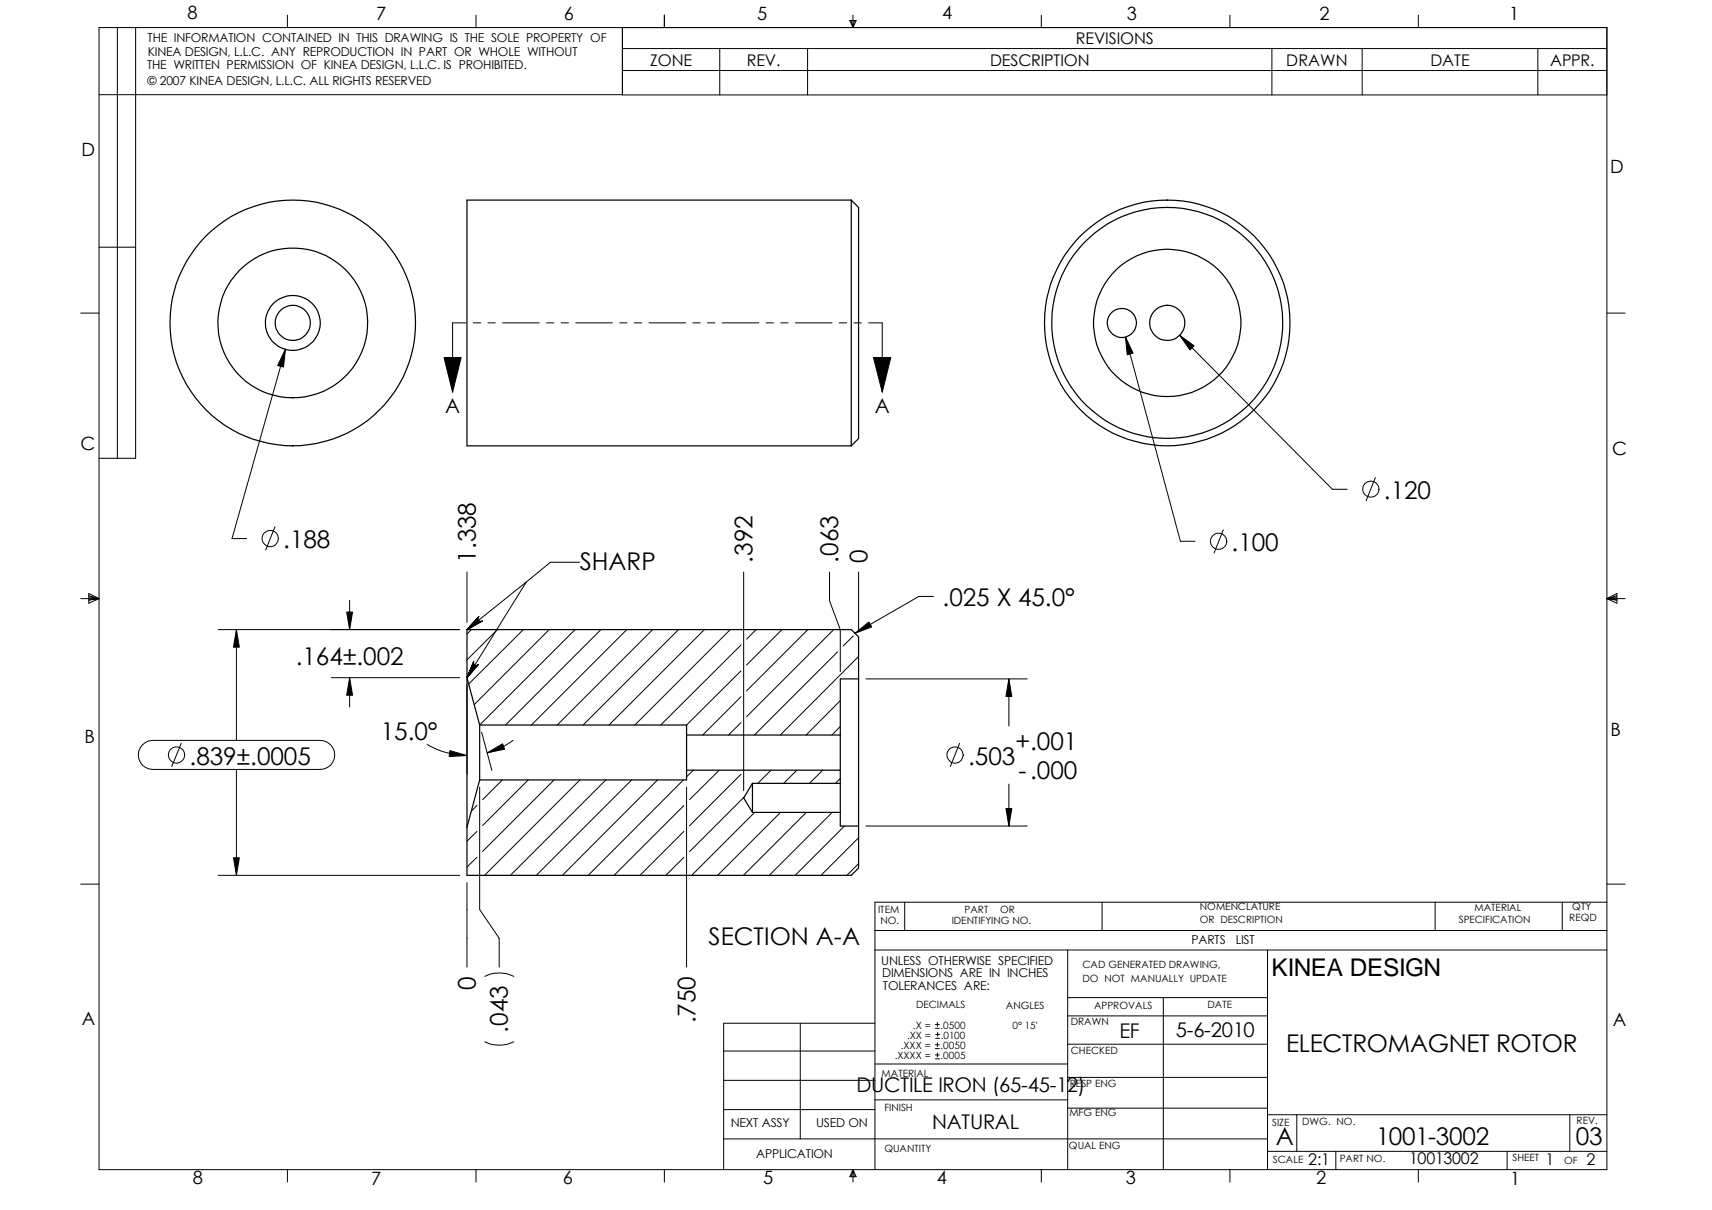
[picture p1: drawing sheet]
<svg xmlns="http://www.w3.org/2000/svg" width="297mm" height="210mm" viewBox="0 0 297 210" stroke-linecap="round" stroke-linejoin="round" font-family="sans-serif">
<g fill="none" stroke="#000" stroke-width=".17">
<path d="M17.2 16.4h90.8M17.2 4.8h261.6v198.1h-261.6zM20.4 4.8v74.7M23.5 4.8v74.7h-6.3M49.9 2.6v2.2M82.6 2.6v2.2M108 4.8v11.7h170.8M108 8.4h170.8M108 12.2h170.8M115.3 2.6v2.2M124.9 8.4v8.1M140.1 8.4v8.1"/>
<path d="M147.4 3.6h1.1l-.5 1.2zM147.7 3.6l.3 1.2M148 2.6v2.2M148.2 3.6l-.2 1.2M180.7 2.6v2.2M213.4 2.6v2.2M220.7 8.4v8.1M236.3 8.4v8.1M246.1 2.6v2.2M266.8 8.4v8.1M14 54.3h3.2M17.2 42.9h6.3"/>
<path d="M80.9 56h-2.4v12M82.1 56h1.3M84.7 56h1.2M87.2 56h6.4M94.8 56h1.3M97.4 56h1.2M99.9 56h6.4M107.5 56h1.3M110.1 56h1.2M112.6 56h6.4M120.2 56h1.3M122.8 56h1.2"/>
<path d="M125.3 56h6.4M132.9 56h1.3M135.5 56h1.2M138 56h6.4M145.6 56h1.3M148.2 56h1.2M150.7 56h2.4v12M195.3 58.5l1.3 2.8-1 .3zM195.3 58.5l9.5 35.4h2.5M204.7 58.2l2.5 1.8-.7 .7zM204.7 58.2l26.5 26.7h2.5M278.8 54.3h3.2"/>
<path d="M49.5 60.6l-.3 3.1-1-.3zM49.5 60.6l-9.2 32.8h2.5M77 62h3l-1.5 6zM151.5 62h3.1l-1.5 6zM47.7 91.4l-1.6 4M81 99.2v8.7M100.6 97.5h-5.1l-4.2 3.5M129 99.2v38M143.9 99.2v5l1.9 5v7.3M149 99.2v10M212.3 91.9l-1.7 4M238.6 82.8l-1.6 4.1"/>
<path d="M14 103.8h3.2M15.4 103.3l1.8 .5M15.4 103l1.8 .8-1.8 .8zM15.4 103.5l1.8 .3M17.2 103.8l-1.8 .3M37.8 109.2h42M41 109.2l.5 3.1h-1zM41 109.2v19.2M57.5 117.6h22.3M60.2 106.2h1l-.5 3zM60.7 117.6l.5 3h-1zM60.7 104.1v5.1"/>
<path d="M60.7 117.6v5M81 109.2l1.9-1.8 .1 .2zM81 109.2l2-1.6 .1 .1zM81 109.2l2.1-1.5 .1 .1zM81 109.2l2.2-1.4h.2zM81 109.2l2.6-1.4zM81 109.2l2.7-1.5zM81 118.8v15.4M81.8 109.2l-.8 .8M82.2 114.9l-1.2 2.7zM82.2 115v.2l-1.2 2.4zM82.2 114.7l-1.2 2.9z"/>
<path d="M82.2 115.2l.1 .1-1.3 2.3zM82.3 115.3l.2 .1-1.5 2.2zM82.5 115.4h.1l-1.6 2.2zM82.6 115.4h.2l-1.8 2.2zM82.8 115.4l.1-.1-1.9 2.3zM82.9 115.3l.2-.1-2.1 2.4zM82.9 107.2v.2l-1.9 1.8zM83 107.1l-2 2.1zM83.1 106.9l-2.1 2.3zM86.3 109.2l-5.3 5.3M90.8 109.2l-9.5 9.5M91.3 101l-10.3 8.2"/>
<path d="M91.3 101l-10.3 16.6M95.3 109.2l-13 13M99.8 109.2l-16.6 16.6M104.3 109.2l-16.6 16.6M108.8 109.2l-16.6 16.6M113.2 109.2l-16.5 16.6M117.7 109.2l-16.5 16.6M122.2 109.2l-16.5 16.6M126.7 109.2l-16.6 16.6M128.6 111.9l-14 13.9M128.6 116.4l-9.5 9.4M131.2 109.2l-1.7 1.7"/>
<path d="M135.7 109.2l-6.2 6.2M140.2 109.2l-10.7 10.6M144.6 109.2l-15.1 15.1M145.3 113.1l-14.4 14.4M148 110.3l-1.7 1.8M148.3 109.9l2.4-2 .6 .9zM149 109.2h.1M149 113.9l-13.6 13.6M150.2 117.8h28M162 103.5h-2.6l-11.1 6.4M175 117.8l.6 3h-1.1zM175 117.8v8.1"/>
<path d="M278.8 103.8h3.2M278.8 103.8l1.7-.8v1.6zM278.8 103.8l1.7 .3M280.5 103.3l-1.7 .5M280.5 103.5l-1.7 .3M24.7 129.2l1.2-.7 .6-.1h29a2.52 2.52 0 0 1 2.6 2.6 2.52 2.52 0 0 1-2.6 2.5h-29a2.52 2.52 0 0 1-2.3-1.6 2.52 2.52 0 0 1 .5-2.7zM31.5 128.9l-1.7 4.1M41 133.5v18.3M74.1 129.2a14.3 14.3 0 0 0 6.9 1.9M78.1 130.2l2.9 .9-3.1 .1zM82.8 139.7l-1 1M83.2 136.6v21.2l3.4 5v5"/>
<path d="M83.6 127l1.7 6.6M84.5 130.6l2.7-1.6 .3 1zM87.2 135.3l-3.5 3.4M89 128.4a13.8 13.8 0 0 1-4.5 2.2M91.6 135.3l-7.9 7.9M96.1 135.3l-12.4 12.4M100.6 135.3l-16.5 16.5M105.1 135.3l-16.5 16.5M109.6 135.3l-16.6 16.5M114.1 135.3l-16.5 16.5M118.6 135.3l-16.5 16.5M118.7 139.7l-12.2 12.1"/>
<path d="M119.1 136.6v31.2M120.3 133.6l-1.2 1.1M124.8 133.6l-5.2 5.1M128.6 125.3l-2.2 2.2M128.6 134.3l-9 9M128.6 120.9l-6.7 6.6M129.2 138.2l-9.6 9.5M133.8 133.6l-2.3 2.3M138.3 133.6l-2.3 2.3M142.7 133.6l-2.2 2.3M145.8 121.5l-5.9 6M145.8 126l-1.4 1.5"/>
<path d="M145.8 135l-.9 .9M166.5 128.9l-1.6 4.1M175 136v7.3M14 153.4h3.2M37.8 151.8h42M40.5 148.8h1l-.5 3zM81 153.1v14.7M82.8 144.2l-1.8 1.7M82.8 148.7l-1.8 1.7M118.7 144.2l-7.7 7.6M118.7 148.7l-3.2 3.1M130.9 140.9l-10.9 10.9"/>
<path d="M135.4 140.9l-10.9 10.9M139.9 140.9l-10.9 10.9M144.4 140.9l-10.9 10.9M146.5 143.3l-8.5 8.5M149 145.3l-6.6 6.5M149 149.8l-2.1 2M150.2 143.3h28M157 156.5v4.9M174.5 140.3h1.1l-.6 3zM191.2 156.5v4.9M249 156.5v4.9M271.1 156.5v4.9"/>
<path d="M278.8 153.4h3.2M278.8 156.5h-127v46.4M84.1 169.4a5.6 5.6 0 0 1 5.1 0M138.8 177.5v20.1M151.8 161.4h127M151.8 164.8h127M151.8 177.5h-26.2v25.4M162.3 178.4h.7M162.3 177.7h.7M162.3 179.5h.7M162.6 177.4v.7M162.7 179.1v.7"/>
<path d="M185.2 164.8v38.1M185.2 173.1h34.7M185.2 176.2h34.7M201.8 173.1v29.8M219.9 164.8v38.1M84.1 180.7a5.6 5.6 0 0 0 5.1 0M125.6 197.6h94.3M125.6 192.5h26.2M125.6 187.4h26.2M125.6 182.3h26.2M151.8 184.6h33.4M151.8 190.8h33.4"/>
<path d="M162.3 183.7h.7M162.3 183h.7M162.3 181.9h.7M162.3 181.2h.7M162.3 180.1h.7M162.6 180.9v.7M162.6 182.7v.6M185.2 192.2h34.7M185.2 181.1h34.7M185.2 186.9h34.7M219.9 193.4h58.9M219.9 199.7h58.9"/>
<path d="M225 193.4v6.3M231.8 199.7v3.2M261.5 199.7v3.2M272.4 193.4v6.3M49.9 202.9v2.2M82.6 202.9v2.2M115.3 202.9v2.2M148 202.9v2.2M148 202.9l.5 1.2h-1.1zM148 202.9l-.3 1.2M148 202.9l.2 1.2M180.7 202.9v2.2"/>
<path d="M213.4 202.9v2.2M246.1 202.9v2.2"/>
<circle cx="46.9" cy="93.4" r="1.41"/>
<circle cx="211.4" cy="93.9" r="1.41"/>
<circle cx="237.9" cy="84.9" r="1.4"/>
<circle cx="30.6" cy="131" r="1.41"/>
<circle cx="165.7" cy="131" r="1.43"/>
</g>
<g fill="none" stroke="#000" stroke-width=".21">
<path d="M147.7 34.7h-66.7v42.6h66.7M147.7 34.7l1.3 1.3v40.1l-1.3 1.2M147.7 34.7v42.6M81 117.6l2.2 8.2M81 109.2h66.7l1.3 1.3v40.1l-1.3 1.2h-66.7zM149 117.8h-3.2v25.5h3.2M83.2 125.8h35.9v9.5h-35.9M83.2 135.3l-2.2 8.2M83.2 125.8v9.5M119.1 127.5h26.7M119.1 133.6h26.7M130.6 135.9h15.2"/>
<path d="M130.6 135.9l-1.6 2.5 1.6 2.5M130.6 135.9v5M130.6 140.9h15.2"/>
<circle cx="50.8" cy="56" r="3"/>
<circle cx="50.8" cy="56" r="21.3"/>
<circle cx="50.8" cy="56" r="13"/>
<circle cx="50.8" cy="56" r="4.8"/>
<circle cx="194.6" cy="56" r="2.53"/>
<circle cx="202.5" cy="56" r="3"/>
<circle cx="202.5" cy="56" r="21.3"/>
<circle cx="202.5" cy="56" r="20"/>
<circle cx="202.5" cy="56" r="12.8"/>
</g>
<g fill="#000">
<path d="M195.3 58.5l1.3 2.8-1 .3zM204.7 58.2l2.5 1.8-.7 .7zM49.5 60.6l-.3 3.1-1-.3zM77 62h3l-1.5 6zM151.5 62h3.1l-1.5 6zM41 109.2l.5 3.1h-1zM60.7 117.6l.5 3h-1zM60.2 106.2h1l-.5 3zM82.2 114.7l-1.2 2.9zM82.2 114.9l-1.2 2.7zM82.2 115v.2l-1.2 2.4zM82.2 115.2l.1 .1-1.3 2.3z"/>
<path d="M82.3 115.3l.2 .1-1.5 2.2zM82.5 115.4h.1l-1.6 2.2zM82.6 115.4h.2l-1.8 2.2zM82.8 115.4l.1-.1-1.9 2.3zM82.9 115.3l.2-.1-2.1 2.4zM83.1 106.9l-2.1 2.3zM83 107.1l-2 2.1zM82.9 107.2v.2l-1.9 1.8zM81 109.2l1.9-1.8 .1 .2zM81 109.2l2-1.6 .1 .1zM81 109.2l2.1-1.5 .1 .1zM81 109.2l2.2-1.4h.2z"/>
<path d="M81 109.2l2.6-1.4zM81 109.2l2.7-1.5zM148.3 109.9l2.4-2 .6 .9zM175 117.8l.6 3h-1.1zM78.1 130.2l2.9 .9-3.1 .1zM84.5 130.6l2.7-1.6 .3 1zM40.5 148.8h1l-.5 3zM174.5 140.3h1.1l-.6 3z"/>
</g>
<g font-size="4.2">
<text x="240.1" y="86.5">.120</text>
<text x="49.1" y="95.1">.188</text>
<text x="213.7" y="95.6">.100</text>
<text x="82.5" y="97.6" transform="rotate(-90 82.5 97.6)">1.338</text>
<text x="100.6" y="98.8">SHARP</text>
<text x="130.6" y="97.6" transform="rotate(-90 130.6 97.6)">.392</text>
<text x="145.4" y="97.6" transform="rotate(-90 145.4 97.6)">.063</text>
<text x="150.5" y="97.6" transform="rotate(-90 150.5 97.6)">0</text>
<text x="163.5" y="105.1">.025 X 45.0°</text>
<text x="51.3" y="115.4">.164±.002</text>
<text x="66.1" y="128.3">15.0°</text>
<text x="176.2" y="130.1">+.001</text>
<text x="32.9" y="132.6">.839±.0005</text>
<text x="168" y="132.6">.503</text>
<text x="176.7" y="135.2">-.000</text>
<text x="122.9" y="164">SECTION A-A</text>
<text x="82.5" y="171.7" transform="rotate(-90 82.5 171.7)">0</text>
<text x="220.6" y="169.3">KINEA DESIGN</text>
<text x="88.1" y="179.2" transform="rotate(-90 88.1 179.2)">.043</text>
<text x="120.6" y="177.5" transform="rotate(-90 120.6 177.5)">.750</text>
<text x="223.2" y="182.5">ELECTROMAGNET ROTOR</text>
<text x="221.4" y="198.7">A</text>
<text x="238.8" y="198.6">1001-3002</text>
<text x="273.4" y="198.7">03</text>
</g>
<g font-size="3.5">
<text x="77.3" y="71.6">A</text>
<text x="151.8" y="71.6">A</text>
<text x="204" y="179.8">5-6-2010</text>
<text x="194.2" y="180.1">EF</text>
<text x="148.6" y="189.5">DUCTILE IRON (65-45-12)</text>
<text x="161.7" y="195.8">NATURAL</text>
</g>
<g font-size="3.2">
<text x="32.5" y="3.3">8</text>
<text x="65.3" y="3.4">7</text>
<text x="97.8" y="3.4">6</text>
<text x="131.4" y="3.4">5</text>
<text x="163.4" y="3.3">4</text>
<text x="195.5" y="3.4">3</text>
<text x="228.9" y="3.6">2</text>
<text x="261.8" y="3.6">1</text>
<text x="14.1" y="27.1">D</text>
<text x="279.4" y="29.9">D</text>
<text x="14" y="78">C</text>
<text x="279.7" y="78.9">C</text>
<text x="14.6" y="128.9">B</text>
<text x="279.4" y="127.7">B</text>
<text x="14.2" y="177.8">A</text>
<text x="279.8" y="178">A</text>
<text x="33.5" y="205.4">8</text>
<text x="64.4" y="205.5">7</text>
<text x="97.7" y="205.4">6</text>
<text x="132.4" y="205.4">5</text>
<text x="162.6" y="205.4">4</text>
<text x="195.4" y="205.3">3</text>
<text x="228.4" y="205.4">2</text>
<text x="262" y="205.5">1</text>
</g>
<g font-size="2.8">
<text x="112.8" y="11.4">ZONE</text>
<text x="129.6" y="11.4">REV.</text>
<text x="171.8" y="11.4">DESCRIPTION</text>
<text x="186.7" y="7.7">REVISIONS</text>
<text x="223.2" y="11.4">DRAWN</text>
<text x="248.2" y="11.4">DATE</text>
<text x="268.9" y="11.4">APPR.</text>
<text x="227" y="202.1">2:1</text>
<text x="244.5" y="201.9">10013002</text>
<text x="268.2" y="202.1">1</text>
<text x="275.2" y="202.1">2</text>
</g>
<g font-size="2.1">
<text x="25.5" y="11.9">THE WRITTEN PERMISSION OF KINEA DESIGN, L.L.C. IS PROHIBITED.</text>
<text x="25.6" y="7.2">THE INFORMATION CONTAINED IN THIS DRAWING IS THE SOLE PROPERTY OF</text>
<text x="25.7" y="9.7">KINEA DESIGN, L.L.C. ANY REPRODUCTION IN PART OR WHOLE WITHOUT</text>
<text x="25.6" y="14.8">© 2007 KINEA DESIGN, L.L.C. ALL RIGHTS RESERVED</text>
<text x="152.9" y="167.3">UNLESS OTHERWISE SPECIFIED</text>
<text x="206.7" y="163.8">PARTS</text>
<text x="214.4" y="163.8">LIST</text>
<text x="153.1" y="169.5">DIMENSIONS ARE IN INCHES</text>
<text x="153.2" y="171.7">TOLERANCES ARE:</text>
<text x="126.8" y="195.5">NEXT ASSY</text>
<text x="141.6" y="195.5">USED ON</text>
<text x="131.2" y="200.8">APPLICATION</text>
</g>
<g font-size="1.7">
<text x="152.4" y="158.4">ITEM</text>
<text x="152.8" y="160.4">NO.</text>
<text x="165.1" y="160.3">IDENTIFYING NO.</text>
<text x="167.3" y="158.3">PART</text>
<text x="173.5" y="158.3">OR</text>
<text x="208.1" y="160.1">OR DESCRIPTION</text>
<text x="208.2" y="157.9">NOMENCLATURE</text>
<text x="253.1" y="160.1">SPECIFICATION</text>
<text x="255.8" y="158">MATERIAL</text>
<text x="272.3" y="159.9">REQD</text>
<text x="272.8" y="157.9">QTY</text>
<text x="187.8" y="167.9">CAD GENERATED DRAWING,</text>
<text x="187.8" y="170.4">DO NOT MANUALLY UPDATE</text>
<text x="158.4" y="178.4">.X =</text>
<text x="159" y="174.9">DECIMALS</text>
<text x="163.2" y="178.4">.0500</text>
<text x="174.5" y="175">ANGLES</text>
<text x="175.7" y="178.5">0° 15'</text>
<text x="185.8" y="177.8">DRAWN</text>
<text x="189.8" y="175.1">APPROVALS</text>
<text x="209.5" y="174.9">DATE</text>
<text x="155.2" y="183.7">.XXXX =</text>
<text x="156.3" y="181.9">.XXX =</text>
<text x="157.4" y="180.2">.XX =</text>
<text x="163.2" y="183.7">.0005</text>
<text x="163.2" y="181.9">.0050</text>
<text x="163.2" y="180.2">.0100</text>
<text x="185.8" y="182.9">CHECKED</text>
<text x="152.9" y="186.8">MATERIAL</text>
<text x="185.6" y="188.6">RESP ENG</text>
<text x="153.5" y="192.7">FINISH</text>
<text x="185.5" y="193.7">MFG ENG</text>
<text x="220.7" y="195.3">SIZE</text>
<text x="225.9" y="195.1">DWG. NO.</text>
<text x="273.6" y="194.9">REV.</text>
<text x="153.5" y="199.8">QUANTITY</text>
<text x="185.5" y="199.3">QUAL ENG</text>
<text x="220.8" y="201.7">SCALE</text>
<text x="232.4" y="201.5">PART NO.</text>
<text x="262.4" y="201.5">SHEET</text>
<text x="271.4" y="201.9">OF</text>
</g>
</svg>
